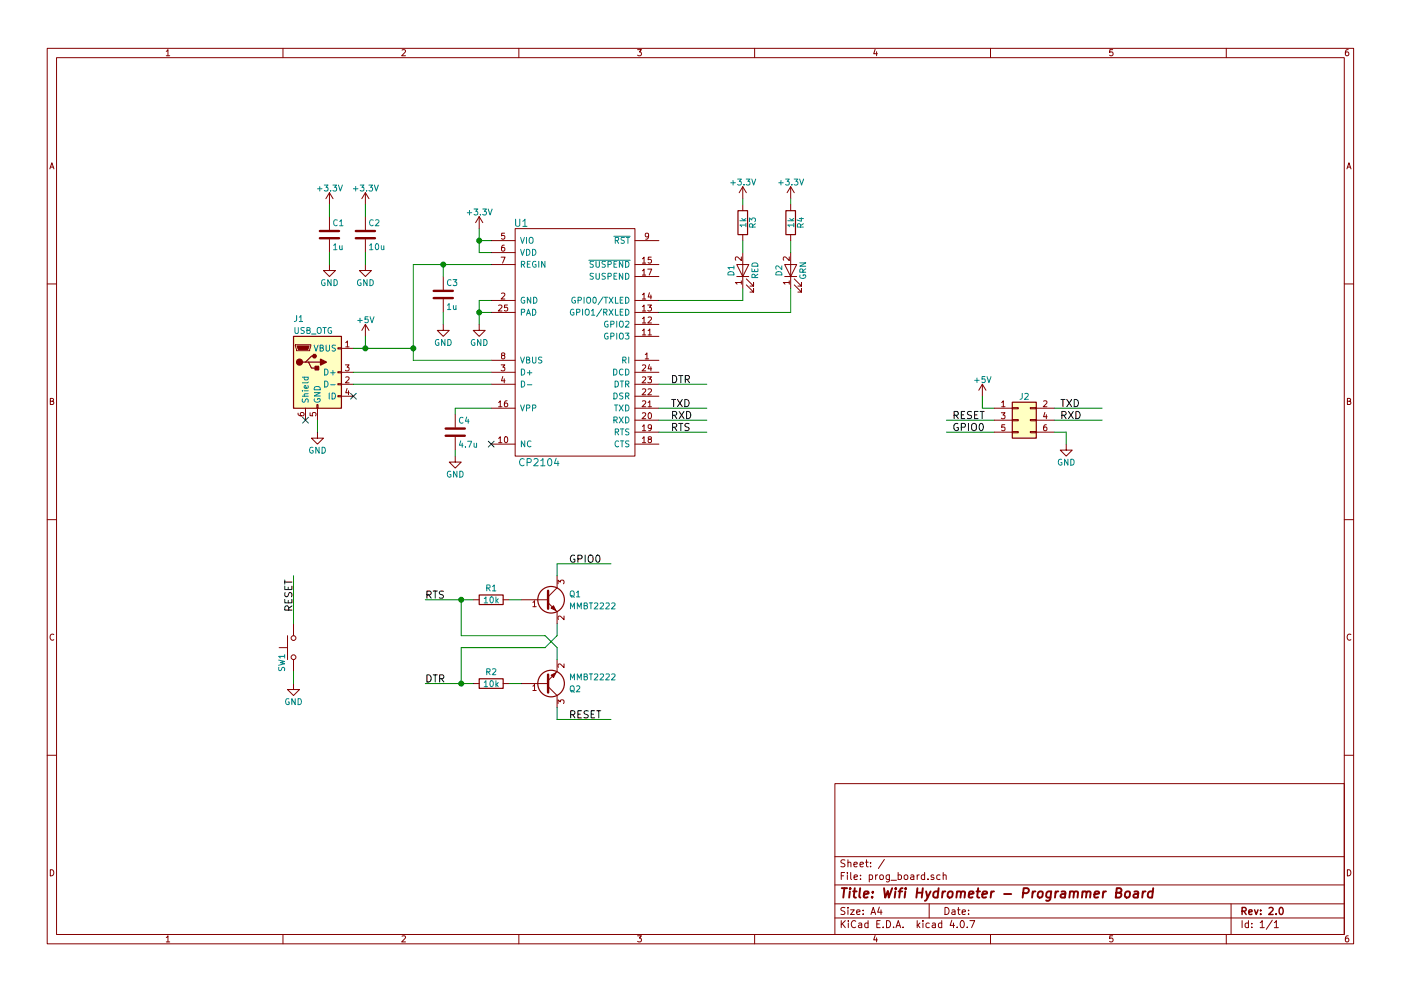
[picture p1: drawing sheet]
EESchema Schematic File Version 2
LIBS:power
LIBS:device
LIBS:switches
LIBS:relays
LIBS:motors
LIBS:transistors
LIBS:conn
LIBS:linear
LIBS:regul
LIBS:74xx
LIBS:cmos4000
LIBS:adc-dac
LIBS:memory
LIBS:xilinx
LIBS:microcontrollers
LIBS:dsp
LIBS:microchip
LIBS:analog_switches
LIBS:motorola
LIBS:texas
LIBS:intel
LIBS:audio
LIBS:interface
LIBS:digital-audio
LIBS:philips
LIBS:display
LIBS:cypress
LIBS:siliconi
LIBS:opto
LIBS:atmel
LIBS:contrib
LIBS:valves
LIBS:wifi_hydrometer
LIBS:prog_board-cache
EELAYER 25 0
EELAYER END
$Descr A4 11693 8268
encoding utf-8
Sheet 1 1
Title "Wifi Hydrometer - Programmer Board"
Date ""
Rev "2.0"
Comp ""
Comment1 ""
Comment2 ""
Comment3 ""
Comment4 ""
$EndDescr
$Comp
L Q_NPN_BEC Q1
U 1 1
P 4550 5000
F 0 "Q1" H 4750 5050 50  0000 L CNN
F 1 "MMBT2222" H 4750 4950 50  0000 L CNN
F 2 "TO_SOT_Packages_SMD:SOT-23" H 4750 5100 50  0001 C CNN
F 3 "" H 4550 5000 50  0001 C CNN
F 4 "DigiKey" H 4550 5000 60  0001 C CNN "Source"
F 5 "MMBT2222ALT1GOSCT-ND" H 4550 5000 60  0001 C CNN "Part"
	1    4550 5000
	1    0    0    -1  
$EndComp
$Comp
L Q_NPN_BEC Q2
U 1 1
P 4550 5700
F 0 "Q2" H 4750 5750 50  0000 L CNN
F 1 "MMBT2222" H 4750 5650 50  0000 L CNN
F 2 "TO_SOT_Packages_SMD:SOT-23" H 4750 5800 50  0001 C CNN
F 3 "" H 4550 5700 50  0001 C CNN
F 4 "DigiKey" H 4550 5700 60  0001 C CNN "Source"
F 5 "MMBT2222ALT1GOSCT-ND" H 4550 5700 60  0001 C CNN "Part"
	1    4550 5700
	1    0    0    1   
$EndComp
$Comp
L R R1
U 1 1
P 4100 5000
F 0 "R1" V 4000 5000 50  0000 C CNN
F 1 "10k" V 4100 5000 50  0000 C CNN
F 2 "Resistors_SMD:R_0603" V 4030 5000 50  0001 C CNN
F 3 "" H 4100 5000 50  0001 C CNN
F 4 "DigiKey" H 4100 5000 60  0001 C CNN "Source"
F 5 "311-10.0KHRCT-ND" H 4100 5000 60  0001 C CNN "Part"
	1    4100 5000
	0    1    1    0   
$EndComp
$Comp
L R R2
U 1 1
P 4100 5700
F 0 "R2" V 4000 5700 50  0000 C CNN
F 1 "10k" V 4100 5700 50  0000 C CNN
F 2 "Resistors_SMD:R_0603" V 4030 5700 50  0001 C CNN
F 3 "" H 4100 5700 50  0001 C CNN
F 4 "DigiKey" H 4100 5700 60  0001 C CNN "Source"
F 5 "311-10.0KHRCT-ND" H 4100 5700 60  0001 C CNN "Part"
	1    4100 5700
	0    1    1    0   
$EndComp
Text Label 4750 4700 0    60   ~ 0
GPIO0
Text Label 4750 6000 0    60   ~ 0
RESET
Text Label 3550 5000 0    60   ~ 0
RTS
Text Label 3550 5700 0    60   ~ 0
DTR
$Comp
L CP2104 U1
U 1 1
P 4800 2900
F 0 "U1" H 4350 3950 60  0000 C CNN
F 1 "CP2104" H 4500 1950 60  0000 C CNN
F 2 "Housings_DFN_QFN:QFN-24-1EP_4x4mm_Pitch0.5mm" H 4800 2900 60  0001 C CNN
F 3 "" H 4800 2900 60  0001 C CNN
F 4 "DigiKey" H 4800 2900 60  0001 C CNN "Source"
F 5 "336-2008-5-ND" H 4800 2900 60  0001 C CNN "Part"
	1    4800 2900
	1    0    0    -1  
$EndComp
$Comp
L USB_OTG J1
U 1 1
P 2650 3100
F 0 "J1" H 2450 3550 50  0000 L CNN
F 1 "USB_OTG" H 2450 3450 50  0000 L CNN
F 2 "footprint:10118192" H 2800 3050 50  0001 C CNN
F 3 "" H 2800 3050 50  0001 C CNN
F 4 "DigiKey" H 2650 3100 60  0001 C CNN "Source"
F 5 "609-4613-1-ND" H 2650 3100 60  0001 C CNN "Part"
	1    2650 3100
	1    0    0    -1  
$EndComp
$Comp
L C C1
U 1 1
P 2750 1950
F 0 "C1" H 2775 2050 50  0000 L CNN
F 1 "1u" H 2775 1850 50  0000 L CNN
F 2 "Capacitors_SMD:C_0603" H 2788 1800 50  0001 C CNN
F 3 "" H 2750 1950 50  0001 C CNN
F 4 "DigiKey" H 2750 1950 60  0001 C CNN "Source"
F 5 "311-1444-1-ND" H 2750 1950 60  0001 C CNN "Part"
	1    2750 1950
	1    0    0    -1  
$EndComp
$Comp
L C C3
U 1 1
P 3700 2450
F 0 "C3" H 3725 2550 50  0000 L CNN
F 1 "1u" H 3725 2350 50  0000 L CNN
F 2 "Capacitors_SMD:C_0603" H 3738 2300 50  0001 C CNN
F 3 "" H 3700 2450 50  0001 C CNN
F 4 "DigiKey" H 3700 2450 60  0001 C CNN "Source"
F 5 "311-1444-1-ND" H 3700 2450 60  0001 C CNN "Part"
	1    3700 2450
	1    0    0    -1  
$EndComp
$Comp
L GND #PWR01
U 1 1
P 4000 2700
F 0 "#PWR01" H 4000 2450 50  0001 C CNN
F 1 "GND" H 4000 2550 50  0000 C CNN
F 2 "" H 4000 2700 50  0001 C CNN
F 3 "" H 4000 2700 50  0001 C CNN
	1    4000 2700
	1    0    0    -1  
$EndComp
$Comp
L GND #PWR02
U 1 1
P 2650 3600
F 0 "#PWR02" H 2650 3350 50  0001 C CNN
F 1 "GND" H 2650 3450 50  0000 C CNN
F 2 "" H 2650 3600 50  0001 C CNN
F 3 "" H 2650 3600 50  0001 C CNN
	1    2650 3600
	1    0    0    -1  
$EndComp
Text Label 5600 3200 0    60   ~ 0
DTR
Text Label 5600 3600 0    60   ~ 0
RTS
Text Label 5600 3400 0    60   ~ 0
TXD
Text Label 5600 3500 0    60   ~ 0
RXD
$Comp
L GND #PWR03
U 1 1
P 3700 2700
F 0 "#PWR03" H 3700 2450 50  0001 C CNN
F 1 "GND" H 3700 2550 50  0000 C CNN
F 2 "" H 3700 2700 50  0001 C CNN
F 3 "" H 3700 2700 50  0001 C CNN
	1    3700 2700
	1    0    0    -1  
$EndComp
$Comp
L GND #PWR04
U 1 1
P 2750 2200
F 0 "#PWR04" H 2750 1950 50  0001 C CNN
F 1 "GND" H 2750 2050 50  0000 C CNN
F 2 "" H 2750 2200 50  0001 C CNN
F 3 "" H 2750 2200 50  0001 C CNN
	1    2750 2200
	1    0    0    -1  
$EndComp
$Comp
L +3.3V #PWR05
U 1 1
P 4000 1900
F 0 "#PWR05" H 4000 1750 50  0001 C CNN
F 1 "+3.3V" H 4000 2040 50  0000 C CNN
F 2 "" H 4000 1900 50  0001 C CNN
F 3 "" H 4000 1900 50  0001 C CNN
	1    4000 1900
	1    0    0    -1  
$EndComp
$Comp
L +3.3V #PWR06
U 1 1
P 2750 1700
F 0 "#PWR06" H 2750 1550 50  0001 C CNN
F 1 "+3.3V" H 2750 1840 50  0000 C CNN
F 2 "" H 2750 1700 50  0001 C CNN
F 3 "" H 2750 1700 50  0001 C CNN
	1    2750 1700
	1    0    0    -1  
$EndComp
$Comp
L +5V #PWR07
U 1 1
P 3050 2800
F 0 "#PWR07" H 3050 2650 50  0001 C CNN
F 1 "+5V" H 3050 2940 50  0000 C CNN
F 2 "" H 3050 2800 50  0001 C CNN
F 3 "" H 3050 2800 50  0001 C CNN
	1    3050 2800
	1    0    0    -1  
$EndComp
NoConn ~ 2550 3500
NoConn ~ 2950 3300
NoConn ~ 4100 3700
$Comp
L GND #PWR08
U 1 1
P 8900 3700
F 0 "#PWR08" H 8900 3450 50  0001 C CNN
F 1 "GND" H 8900 3550 50  0000 C CNN
F 2 "" H 8900 3700 50  0001 C CNN
F 3 "" H 8900 3700 50  0001 C CNN
	1    8900 3700
	1    0    0    -1  
$EndComp
$Comp
L +5V #PWR09
U 1 1
P 8200 3300
F 0 "#PWR09" H 8200 3150 50  0001 C CNN
F 1 "+5V" H 8200 3440 50  0000 C CNN
F 2 "" H 8200 3300 50  0001 C CNN
F 3 "" H 8200 3300 50  0001 C CNN
	1    8200 3300
	1    0    0    -1  
$EndComp
Text Label 7950 3600 0    60   ~ 0
GPIO0
Text Label 7950 3500 0    60   ~ 0
RESET
Text Label 8850 3400 0    60   ~ 0
TXD
Text Label 8850 3500 0    60   ~ 0
RXD
$Comp
L LED D1
U 1 1
P 6200 2250
F 0 "D1" H 6200 2350 50  0000 C CNN
F 1 "RED" H 6200 2150 50  0000 C CNN
F 2 "LEDs:LED_0603" H 6200 2250 50  0001 C CNN
F 3 "" H 6200 2250 50  0001 C CNN
F 4 "DigiKey" H 6200 2250 60  0001 C CNN "Source"
F 5 "160-1447-1-ND" H 6200 2250 60  0001 C CNN "Part"
	1    6200 2250
	0    -1   -1   0   
$EndComp
$Comp
L LED D2
U 1 1
P 6600 2250
F 0 "D2" H 6600 2350 50  0000 C CNN
F 1 "GRN" H 6600 2150 50  0000 C CNN
F 2 "LEDs:LED_0603" H 6600 2250 50  0001 C CNN
F 3 "" H 6600 2250 50  0001 C CNN
F 4 "DigiKey" H 6600 2250 60  0001 C CNN "Source"
F 5 "160-1435-1-ND" H 6600 2250 60  0001 C CNN "Part"
	1    6600 2250
	0    -1   -1   0   
$EndComp
$Comp
L +3.3V #PWR010
U 1 1
P 6600 1650
F 0 "#PWR010" H 6600 1500 50  0001 C CNN
F 1 "+3.3V" H 6600 1790 50  0000 C CNN
F 2 "" H 6600 1650 50  0001 C CNN
F 3 "" H 6600 1650 50  0001 C CNN
	1    6600 1650
	1    0    0    -1  
$EndComp
$Comp
L R R3
U 1 1
P 6200 1850
F 0 "R3" V 6280 1850 50  0000 C CNN
F 1 "1k" V 6200 1850 50  0000 C CNN
F 2 "Resistors_SMD:R_0603" V 6130 1850 50  0001 C CNN
F 3 "" H 6200 1850 50  0001 C CNN
F 4 "DigiKey" H 6200 1850 60  0001 C CNN "Source"
F 5 "311-1.00KHRCT-ND" H 6200 1850 60  0001 C CNN "Part"
	1    6200 1850
	1    0    0    -1  
$EndComp
$Comp
L +3.3V #PWR011
U 1 1
P 6200 1650
F 0 "#PWR011" H 6200 1500 50  0001 C CNN
F 1 "+3.3V" H 6200 1790 50  0000 C CNN
F 2 "" H 6200 1650 50  0001 C CNN
F 3 "" H 6200 1650 50  0001 C CNN
	1    6200 1650
	1    0    0    -1  
$EndComp
Wire Wire Line
	6600 2000 6600 2100
Wire Wire Line
	6600 1650 6600 1700
Wire Wire Line
	6200 2000 6200 2100
Wire Wire Line
	6200 1650 6200 1700
Wire Wire Line
	6600 2600 6600 2400
Wire Wire Line
	6200 2500 6200 2400
Wire Wire Line
	8800 3500 9200 3500
Wire Wire Line
	8800 3400 9200 3400
Wire Wire Line
	7900 3600 8300 3600
Wire Wire Line
	7900 3500 8300 3500
Wire Wire Line
	8900 3600 8900 3700
Wire Wire Line
	8200 3400 8200 3300
Wire Wire Line
	8300 3400 8200 3400
Connection ~ 3050 2900
Wire Wire Line
	3050 2800 3050 2900
Wire Wire Line
	4100 2000 4000 2000
Connection ~ 4000 2000
Wire Wire Line
	4000 1900 4000 2100
Wire Wire Line
	4000 2100 4100 2100
Wire Wire Line
	2750 2200 2750 2100
Wire Wire Line
	2750 1700 2750 1800
Connection ~ 3700 2200
Connection ~ 3450 2900
Wire Wire Line
	3700 2700 3700 2600
Wire Wire Line
	3700 2200 3700 2300
Wire Wire Line
	3450 2200 4100 2200
Wire Wire Line
	2950 2900 3450 2900
Wire Wire Line
	3450 2200 3450 3000
Wire Wire Line
	3450 3000 4100 3000
Wire Wire Line
	5900 3200 5500 3200
Wire Wire Line
	5500 3600 5900 3600
Wire Wire Line
	5500 3500 5900 3500
Wire Wire Line
	5500 3400 5900 3400
Wire Wire Line
	2650 3600 2650 3500
Connection ~ 4000 2600
Wire Wire Line
	4100 2600 4000 2600
Wire Wire Line
	4000 2500 4000 2700
Wire Wire Line
	4100 2500 4000 2500
Wire Wire Line
	2950 3200 4100 3200
Wire Wire Line
	2950 3100 4100 3100
Connection ~ 3850 5700
Connection ~ 3850 5000
Wire Wire Line
	4650 6000 5100 6000
Wire Wire Line
	4650 5900 4650 6000
Wire Wire Line
	4650 4700 5100 4700
Wire Wire Line
	4650 4800 4650 4700
Wire Wire Line
	3550 5700 3950 5700
Wire Wire Line
	3850 5400 3850 5700
Wire Wire Line
	3850 5300 3850 5000
Wire Wire Line
	3550 5000 3950 5000
Wire Wire Line
	4350 5000 4250 5000
Wire Wire Line
	4250 5700 4350 5700
Wire Wire Line
	4550 5300 3850 5300
Wire Wire Line
	4650 5400 4550 5300
Wire Wire Line
	4650 5500 4650 5400
Wire Wire Line
	4550 5400 3850 5400
Wire Wire Line
	4650 5300 4550 5400
Wire Wire Line
	4650 5200 4650 5300
Wire Wire Line
	6200 2500 5500 2500
Wire Wire Line
	5500 2600 6600 2600
$Comp
L R R4
U 1 1
P 6600 1850
F 0 "R4" V 6680 1850 50  0000 C CNN
F 1 "1k" V 6600 1850 50  0000 C CNN
F 2 "Resistors_SMD:R_0603" V 6530 1850 50  0001 C CNN
F 3 "" H 6600 1850 50  0001 C CNN
F 4 "DigiKey" H 6600 1850 60  0001 C CNN "Source"
F 5 "311-1.00KHRCT-ND" H 6600 1850 60  0001 C CNN "Part"
	1    6600 1850
	1    0    0    -1  
$EndComp
$Comp
L C C2
U 1 1
P 3050 1950
F 0 "C2" H 3075 2050 50  0000 L CNN
F 1 "10u" H 3075 1850 50  0000 L CNN
F 2 "Capacitors_SMD:C_0805" H 3088 1800 50  0001 C CNN
F 3 "" H 3050 1950 50  0001 C CNN
F 4 "DigiKey" H 3050 1950 60  0001 C CNN "Source"
F 5 "311-1460-1-ND" H 3050 1950 60  0001 C CNN "Part"
	1    3050 1950
	1    0    0    -1  
$EndComp
$Comp
L GND #PWR012
U 1 1
P 3050 2200
F 0 "#PWR012" H 3050 1950 50  0001 C CNN
F 1 "GND" H 3050 2050 50  0000 C CNN
F 2 "" H 3050 2200 50  0001 C CNN
F 3 "" H 3050 2200 50  0001 C CNN
	1    3050 2200
	1    0    0    -1  
$EndComp
Wire Wire Line
	3050 2100 3050 2200
$Comp
L +3.3V #PWR013
U 1 1
P 3050 1700
F 0 "#PWR013" H 3050 1550 50  0001 C CNN
F 1 "+3.3V" H 3050 1840 50  0000 C CNN
F 2 "" H 3050 1700 50  0001 C CNN
F 3 "" H 3050 1700 50  0001 C CNN
	1    3050 1700
	1    0    0    -1  
$EndComp
Wire Wire Line
	3050 1800 3050 1700
$Comp
L C C4
U 1 1
P 3800 3600
F 0 "C4" H 3825 3700 50  0000 L CNN
F 1 "4.7u" H 3825 3500 50  0000 L CNN
F 2 "Capacitors_SMD:C_0603" H 3838 3450 50  0001 C CNN
F 3 "" H 3800 3600 50  0001 C CNN
F 4 "DigiKey" H 3800 3600 60  0001 C CNN "Source"
F 5 "311-1455-1-ND" H 3800 3600 60  0001 C CNN "Part"
	1    3800 3600
	1    0    0    -1  
$EndComp
$Comp
L GND #PWR014
U 1 1
P 3800 3800
F 0 "#PWR014" H 3800 3550 50  0001 C CNN
F 1 "GND" H 3800 3650 50  0000 C CNN
F 2 "" H 3800 3800 50  0001 C CNN
F 3 "" H 3800 3800 50  0001 C CNN
	1    3800 3800
	1    0    0    -1  
$EndComp
Wire Wire Line
	3800 3800 3800 3750
Wire Wire Line
	4100 3400 3800 3400
Wire Wire Line
	3800 3400 3800 3450
$Comp
L Conn_02x03_Odd_Even J2
U 1 1
P 8500 3500
F 0 "J2" H 8550 3700 50  0000 C CNN
F 1 "Conn_02x03_Odd_Even" H 8550 3300 50  0001 C CNN
F 2 "Pin_Headers:Pin_Header_Angled_2x03_Pitch2.54mm" H 8500 3500 50  0001 C CNN
F 3 "" H 8500 3500 50  0001 C CNN
F 4 "DigiKey" H 8500 3500 60  0001 C CNN "Source"
F 5 "S2111E-03-ND" H 8500 3500 60  0001 C CNN "Part"
	1    8500 3500
	1    0    0    -1  
$EndComp
Wire Wire Line
	8900 3600 8800 3600
$Comp
L SW_Push SW1
U 1 1
P 2450 5400
F 0 "SW1" H 2500 5500 50  0000 L CNN
F 1 "SW_Push" H 2450 5340 50  0001 C CNN
F 2 "footprint:KMR7" H 2450 5600 50  0001 C CNN
F 3 "" H 2450 5600 50  0001 C CNN
F 4 "DigiKey" H 2450 5400 60  0001 C CNN "Source"
F 5 "CKN10689CT-ND" H 2450 5400 60  0001 C CNN "Part"
	1    2450 5400
	0    -1   1    0   
$EndComp
$Comp
L GND #PWR015
U 1 1
P 2450 5700
F 0 "#PWR015" H 2450 5450 50  0001 C CNN
F 1 "GND" H 2450 5550 50  0000 C CNN
F 2 "" H 2450 5700 50  0001 C CNN
F 3 "" H 2450 5700 50  0001 C CNN
	1    2450 5700
	1    0    0    -1  
$EndComp
Wire Wire Line
	2450 5600 2450 5700
Text Label 2450 5100 1    60   ~ 0
RESET
Wire Wire Line
	2450 4800 2450 5200
$EndSCHEMATC
